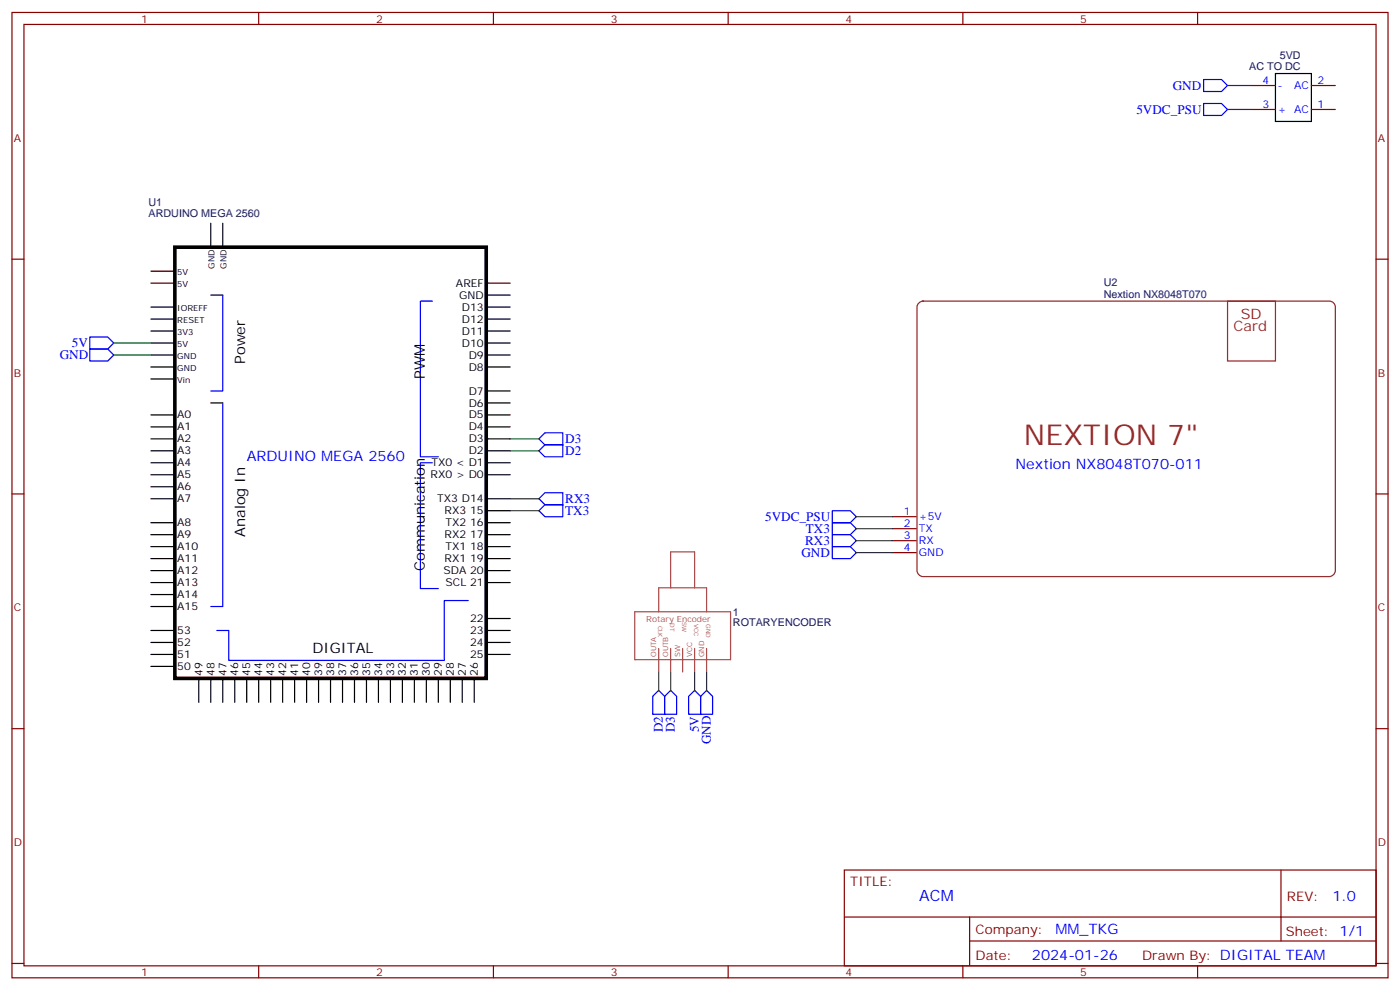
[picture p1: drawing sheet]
<svg xmlns="http://www.w3.org/2000/svg" width="412mm" height="292mm" viewBox="0 0 412 292" stroke-linecap="round" stroke-linejoin="round" font-family="sans-serif">
<g fill="none" stroke="#870000" stroke-width=".35">
<path d="M3.5 3.7h405.4v284.3h-405.4zM7.1 7.2h398.2v277.3h-398.2zM76.2 3.7v3.5M145.3 3.7v3.5M214.5 3.7v3.5M283.6 3.7v3.5M352.8 3.7v3.5M368.7 32.2h7M368.7 25.2h7M386.3 32.2h7M386.3 25.2h7M3.5 76.3h3.6"/>
<path d="M405.3 76.3h3.6M3.5 145.5h3.6M262.8 159.2h7.1M262.8 155.7h7.1M262.8 152.2h7.1M405.3 145.5h3.6M262.8 162.8h7.1M3.5 214.6h3.6M405.3 214.6h3.6M248.7 256.3h156.6v28.2h-156.6zM377.3 256.3v20.9M248.7 270.1h156.5"/>
<path d="M285.6 277.2h119.6M285.6 270.1v14.1M3.5 283.8h3.6M76.2 284.5v3.5M145.3 284.5v3.5M214.5 284.5v3.5M283.6 284.5v3.5M352.8 284.5v3.5M405.3 283.8h3.6"/>
</g>
<g fill="none" stroke="#000" stroke-width=".35">
<path d="M375.7 21.7h10.6v14.1h-10.6zM44.4 79.9h7.1M62.1 65.8v7M65.6 65.8v7M44.4 97.5h7.1M44.4 94h7.1M44.4 90.5h7.1M44.4 83.4h7.1M62.1 86.9h3.5M143.2 97.5h7.1M143.2 94h7.1M143.2 90.5h7.1"/>
<path d="M143.2 83.4h7.1M143.2 86.9h7.1M44.4 108.1h7.1M44.4 104.6h7.1M44.4 101h7.1M44.4 111.6h7.1M62.1 118.7h3.5M143.2 115.1h7.1M143.2 108.1h7.1M143.2 104.6h7.1M143.2 101h7.1M143.2 118.7h7.1"/>
<path d="M44.4 122.2h7.1M44.4 125.7h7.1M44.4 129.3h7.1M44.4 132.8h7.1M44.4 136.3h7.1M44.4 139.8h7.1M143.2 122.2h7.1M143.2 125.7h7.1M143.2 129.3h7.1M143.2 132.8h7.1M143.2 136.3h7.1M143.2 139.8h7.1"/>
<path d="M44.4 143.4h7.1M44.4 146.9h7.1M44.4 154h7.1M44.4 157.5h7.1M143.2 146.9h7.1M143.2 154h7.1M143.2 157.5h7.1M143.2 150.4h7.1M44.4 161h7.1M44.4 164.5h7.1M44.4 168.1h7.1M44.4 171.6h7.1"/>
<path d="M44.4 175.1h7.1M44.4 178.6h7.1M143.2 161h7.1M143.2 164.5h7.1M143.2 168.1h7.1M143.2 171.6h7.1M44.4 189.2h7.1M44.4 185.7h7.1M44.4 192.8h7.1M44.4 196.3h7.1M58.6 199.8v7.1M62.1 199.8v7.1"/>
<path d="M65.6 199.8v7.1M69.1 199.8v7.1M72.7 199.8v7.1M76.2 199.8v7.1M79.7 199.8v7.1M83.3 199.8v7.1M86.8 199.8v7.1M90.3 199.8v7.1M93.8 199.8v7.1M97.4 199.8v7.1M100.9 199.8v7.1M104.4 199.8v7.1"/>
<path d="M107.9 199.8v7.1M111.5 199.8v7.1M115 199.8v7.1M118.5 199.8v7.1M122.1 199.8v7.1M125.6 199.8v7.1M129.1 199.8v7.1M132.6 199.8v7.1M136.2 199.8v7.1M139.7 199.8v7.1M143.2 189.2h7.1M143.2 185.7h7.1"/>
<path d="M143.2 192.8h7.1M143.2 182.2h7.1"/>
</g>
<path d="M51.5 72.8h91.7v127h-91.7z" fill="none" stroke="#000" stroke-width="1.1"/>
<g fill="none" stroke="#00f" stroke-width=".35">
<path d="M354.5 23.4h5.3l1.8 1.8-1.8 1.8h-5.3zM354.5 30.5h5.3l1.8 1.7-1.8 1.8h-5.3zM26.5 99.3h5.2l1.8 1.7-1.8 1.8h-5.2zM65.6 86.9v28.2h-3.5M127.4 88.7h-3.6v45.8h5.3M26.5 102.8h5.2l1.8 1.8-1.8 1.7h-5.2zM65.6 118.7v59.9h-3.5M127.4 136.3h-3.6v37.1h5.3M158.7 132.8l1.8-1.8h5.3v3.5h-5.3zM158.7 129.3l1.8-1.8h5.3v3.5h-5.3zM158.7 146.9l1.8-1.8h5.3v3.6h-5.3zM158.7 150.4l1.8-1.7h5.3v3.5h-5.3z"/>
<path d="M245.2 150.4h5.3l1.7 1.8-1.7 1.8h-5.3zM245.2 154h5.3l1.7 1.7-1.7 1.8h-5.3zM245.2 157.5h5.3l1.7 1.7-1.7 1.8h-5.3zM137.9 176.9h-7v17.6h-63.5v-8.8h-3.5M245.2 161h5.3l1.7 1.8-1.7 1.7h-5.3zM192.3 205.1l1.7-1.8 1.8 1.8v5.3h-3.5zM197.6 203.3l1.7 1.8v5.3h-3.5v-5.3zM204.6 203.3l1.8 1.8v5.3h-3.6v-5.3zM208.1 203.3l1.8 1.8v5.3h-3.5v-5.3z"/>
</g>
<path d="M270.7 89.2l1.2-.5h119.7a1.76 1.76 0 0 1 1.7 1.8v77.6a1.89 1.89 0 0 1-1.7 1.7h-119.7a1.89 1.89 0 0 1-1.8-1.7v-77.6zM361.6 88.7h14.1v17.6h-14.1z" fill="none" stroke="#8c2424" stroke-width=".35"/>
<path d="M197.6 173.1v-10.6h7v10.6M187 180.2h28.2v14.1h-28.2zM194 180.2v-7.1h14.1v7.1M194 191v6.9M197.6 191v6.9M201.1 191v6.9M204.6 191v6.9M208.1 191v6.9" fill="none" stroke="#a64a4a" stroke-width=".35"/>
<g fill="none" stroke="#008700" stroke-width=".35">
<path d="M361.6 25.2h7.1M361.6 32.2h7.1M33.5 101h10.9M33.5 104.6h10.9M150.3 129.3h8.4M150.3 132.8h8.4M150.3 146.9h8.4M150.3 150.4h8.4M252.2 152.2h10.6M252.2 155.7h10.6M252.2 159.2h10.6M252.2 162.8h10.6"/>
<path d="M194 198v5.3M197.6 198v5.3M204.6 198v5.3M208.1 198v5.3"/>
</g>
<text font-size="8.5" fill="#8d2323" x="301.6" y="131">NEXTION 7&quot;</text>
<text font-size="4.6" fill="#00f" x="270.8" y="265.3">ACM</text>
<g font-size="4.2" fill="#8d2323">
<text x="365.5" y="94">SD</text>
<text x="363.4" y="97.5">Card</text>
</g>
<g font-size="4.2">
<text x="72.2" y="107.2" transform="rotate(-90 72.2 107.2)">Power</text>
<text x="125.1" y="111.6" transform="rotate(-90 125.1 111.6)">PWM</text>
<text x="72.2" y="158.1" transform="rotate(-90 72.2 158.1)">Analog In</text>
<text x="125.1" y="168.1" transform="rotate(-90 125.1 168.1)">Communication</text>
<text x="92.1" y="192.3">DIGITAL</text>
</g>
<g font-size="4.2" fill="#00f">
<text x="72.7" y="135.9">ARDUINO MEGA 2560</text>
<text x="299.2" y="138.1">Nextion NX8048T070-011</text>
<text x="392.5" y="265.5">1.0</text>
<text x="310.9" y="275.1">MM_TKG</text>
<text x="304" y="282.9">2024-01-26</text>
</g>
<g font-size="3.9" fill="#00f">
<text x="345.5" y="26.4">GND</text>
<text x="334.7" y="33.5">5VDC_PSU</text>
<text x="17.6" y="105.8">GND</text>
<text x="21.2" y="102.3">5V</text>
<text x="166.5" y="130.5">D3</text>
<text x="166.5" y="134">D2</text>
<text x="166.5" y="148.3">RX3</text>
<text x="166.5" y="151.8">TX3</text>
<text x="225.4" y="153.4">5VDC_PSU</text>
<text x="237.2" y="160.5">RX3</text>
<text x="237.4" y="156.9">TX3</text>
<text x="236.1" y="164">GND</text>
<text x="195.3" y="215.7" transform="rotate(-90 195.3 215.7)">D2</text>
<text x="198.8" y="215.7" transform="rotate(-90 198.8 215.7)">D3</text>
<text x="205.8" y="215.7" transform="rotate(-90 205.8 215.7)">5V</text>
<text x="209.4" y="219.3" transform="rotate(-90 209.4 219.3)">GND</text>
</g>
<g font-size="3.9" fill="#800">
<text x="250.5" y="260.8">TITLE:</text>
<text x="379.1" y="265.5">REV:</text>
<text x="287.4" y="275">Company:</text>
<text x="378.7" y="275.7">Sheet: 1/1</text>
<text x="287.4" y="282.7">Date:</text>
<text x="336.4" y="282.8">Drawn By: DIGITAL TEAM</text>
</g>
<g font-size="3.2" fill="#800">
<text x="41.6" y="6.7">1</text>
<text x="110.8" y="6.7">2</text>
<text x="179.9" y="6.7">3</text>
<text x="249.1" y="6.7">4</text>
<text x="318.2" y="6.7">5</text>
<text x="4.1" y="41.8">A</text>
<text x="405.9" y="41.8">A</text>
<text x="4.1" y="110.9">B</text>
<text x="405.9" y="110.9">B</text>
<text x="4.1" y="180.1">C</text>
<text x="405.9" y="180.1">C</text>
<text x="4.1" y="249.2">D</text>
<text x="405.9" y="249.2">D</text>
<text x="41.6" y="287.5">1</text>
<text x="110.8" y="287.5">2</text>
<text x="179.9" y="287.5">3</text>
<text x="249.1" y="287.5">4</text>
<text x="318.2" y="287.5">5</text>
</g>
<g font-size="3.2" fill="#000080">
<text x="377" y="17.4">5VD</text>
<text x="368" y="20.5">AC TO DC</text>
<text x="43.7" y="64">ARDUINO MEGA 2560</text>
<text x="43.7" y="60.6">U1</text>
<text x="325.2" y="87.6">Nextion NX8048T070</text>
<text x="325.2" y="84.2">U2</text>
<text x="215.9" y="184.4">ROTARYENCODER</text>
<text x="215.9" y="181.4">1</text>
</g>
<g font-size="3.2" fill="#00f">
<text x="371.9" y="24.8">4</text>
<text x="376.4" y="26.2">-</text>
<text x="381.2" y="26.2">AC</text>
<text x="388.1" y="24.8">2</text>
<text x="371.9" y="31.9">3</text>
<text x="376.4" y="33.3">+ AC</text>
<text x="388.1" y="31.9">1</text>
<text x="266.2" y="155.2">2</text>
<text x="266.2" y="151.7">1</text>
<text x="270.7" y="153.1">+5V</text>
<text x="266.2" y="158.7">3</text>
<text x="270.7" y="160.1">RX</text>
<text x="270.7" y="156.6">TX</text>
<text x="266.2" y="162.3">4</text>
<text x="270.7" y="163.7">GND</text>
</g>
<g font-size="3.2">
<text x="134.3" y="84.5">AREF</text>
<text x="135.2" y="88">GND</text>
<text x="136" y="91.5">D13</text>
<text x="136" y="95">D12</text>
<text x="136" y="98.6">D11</text>
<text x="136" y="102.1">D10</text>
<text x="138.1" y="105.6">D9</text>
<text x="138.1" y="109.1">D8</text>
<text x="138.1" y="116.2">D7</text>
<text x="138.1" y="119.7">D6</text>
<text x="52.2" y="123.3">A0</text>
<text x="138.1" y="123.3">D5</text>
<text x="52.2" y="126.8">A1</text>
<text x="52.2" y="130.3">A2</text>
<text x="138.1" y="130.3">D3</text>
<text x="138.1" y="126.8">D4</text>
<text x="52.2" y="133.8">A3</text>
<text x="52.2" y="137.4">A4</text>
<text x="127.1" y="137.4">TX0 &lt; D1</text>
<text x="138.1" y="133.8">D2</text>
<text x="52.2" y="140.9">A5</text>
<text x="126.8" y="140.9">RX0 &gt; D0</text>
<text x="52.2" y="144.4">A6</text>
<text x="52.2" y="148">A7</text>
<text x="128.8" y="148">TX3 D14</text>
<text x="52.2" y="155">A8</text>
<text x="131" y="151.5">RX3 15</text>
<text x="131.2" y="155">TX2 16</text>
<text x="52.2" y="158.5">A9</text>
<text x="131" y="158.5">RX2 17</text>
<text x="52.2" y="162.1">A10</text>
<text x="52.2" y="165.6">A11</text>
<text x="131" y="165.6">RX1 19</text>
<text x="131.2" y="162.1">TX1 18</text>
<text x="52.2" y="169.1">A12</text>
<text x="52.2" y="172.6">A13</text>
<text x="130.6" y="169.1">SDA 20</text>
<text x="131.2" y="172.6">SCL 21</text>
<text x="52.2" y="176.2">A14</text>
<text x="52.2" y="179.7">A15</text>
<text x="138.5" y="183.2">22</text>
<text x="52.2" y="186.8">53</text>
<text x="52.2" y="190.3">52</text>
<text x="138.5" y="190.3">24</text>
<text x="138.5" y="186.8">23</text>
<text x="52.2" y="193.8">51</text>
<text x="52.2" y="197.3">50</text>
<text x="138.5" y="193.8">25</text>
<text x="59.6" y="199.1" transform="rotate(-90 59.6 199.1)">49</text>
<text x="63.1" y="199.1" transform="rotate(-90 63.1 199.1)">48</text>
<text x="66.7" y="199.1" transform="rotate(-90 66.7 199.1)">47</text>
<text x="70.2" y="199.1" transform="rotate(-90 70.2 199.1)">46</text>
<text x="73.7" y="199.1" transform="rotate(-90 73.7 199.1)">45</text>
<text x="77.3" y="199.1" transform="rotate(-90 77.3 199.1)">44</text>
<text x="80.8" y="199.1" transform="rotate(-90 80.8 199.1)">43</text>
<text x="84.3" y="199.1" transform="rotate(-90 84.3 199.1)">42</text>
<text x="87.8" y="199.1" transform="rotate(-90 87.8 199.1)">41</text>
<text x="91.4" y="199.1" transform="rotate(-90 91.4 199.1)">40</text>
<text x="94.9" y="199.1" transform="rotate(-90 94.9 199.1)">39</text>
<text x="98.4" y="199.1" transform="rotate(-90 98.4 199.1)">38</text>
<text x="102" y="199.1" transform="rotate(-90 102 199.1)">37</text>
<text x="105.5" y="199.1" transform="rotate(-90 105.5 199.1)">36</text>
<text x="109" y="199.1" transform="rotate(-90 109 199.1)">35</text>
<text x="112.5" y="199.1" transform="rotate(-90 112.5 199.1)">34</text>
<text x="116.1" y="199.1" transform="rotate(-90 116.1 199.1)">33</text>
<text x="119.6" y="199.1" transform="rotate(-90 119.6 199.1)">32</text>
<text x="123.1" y="199.1" transform="rotate(-90 123.1 199.1)">31</text>
<text x="126.6" y="199.1" transform="rotate(-90 126.6 199.1)">30</text>
<text x="130.2" y="199.1" transform="rotate(-90 130.2 199.1)">29</text>
<text x="133.7" y="199.1" transform="rotate(-90 133.7 199.1)">28</text>
<text x="137.2" y="199.1" transform="rotate(-90 137.2 199.1)">27</text>
<text x="140.8" y="199.1" transform="rotate(-90 140.8 199.1)">26</text>
</g>
<g font-size="2.5">
<text x="52.2" y="80.9">5V</text>
<text x="63.1" y="79.2" transform="rotate(-90 63.1 79.2)">GND</text>
<text x="66.7" y="79.2" transform="rotate(-90 66.7 79.2)">GND</text>
<text x="52.2" y="84.5">5V</text>
<text x="52.2" y="95">RESET</text>
<text x="52.2" y="91.5">IOREFF</text>
<text x="52.2" y="98.6">3V3</text>
<text x="52.2" y="105.6">GND</text>
<text x="52.2" y="102.1">5V</text>
<text x="52.2" y="109.1">GND</text>
<text x="52.2" y="112.7">Vin</text>
</g>
<text font-size="2.5" fill="#a54b4b" x="190.4" y="183.1">Rotary Encoder</text>
<g font-size="2.1" fill="#a54b4b">
<text x="193.3" y="193.5" transform="rotate(-90 193.3 193.5)">OUTA</text>
<text x="196.9" y="193.5" transform="rotate(-90 196.9 193.5)">OUTB</text>
<text x="200.4" y="193.5" transform="rotate(-90 200.4 193.5)">SW</text>
<text x="203.9" y="193.5" transform="rotate(-90 203.9 193.5)">VCC</text>
<text x="207.4" y="193.5" transform="rotate(-90 207.4 193.5)">GND</text>
</g>
<g font-size="1.8" fill="#a54b4b">
<text x="193.9" y="184.3" transform="rotate(90 193.9 184.3)">CLK</text>
<text x="197.4" y="183.6" transform="rotate(90 197.4 183.6)">DT</text>
<text x="200.9" y="183.1" transform="rotate(90 200.9 183.1)">SW</text>
<text x="204.5" y="183.8" transform="rotate(90 204.5 183.8)">VCC</text>
<text x="208" y="183.8" transform="rotate(90 208 183.8)">GND</text>
</g>
</svg>
